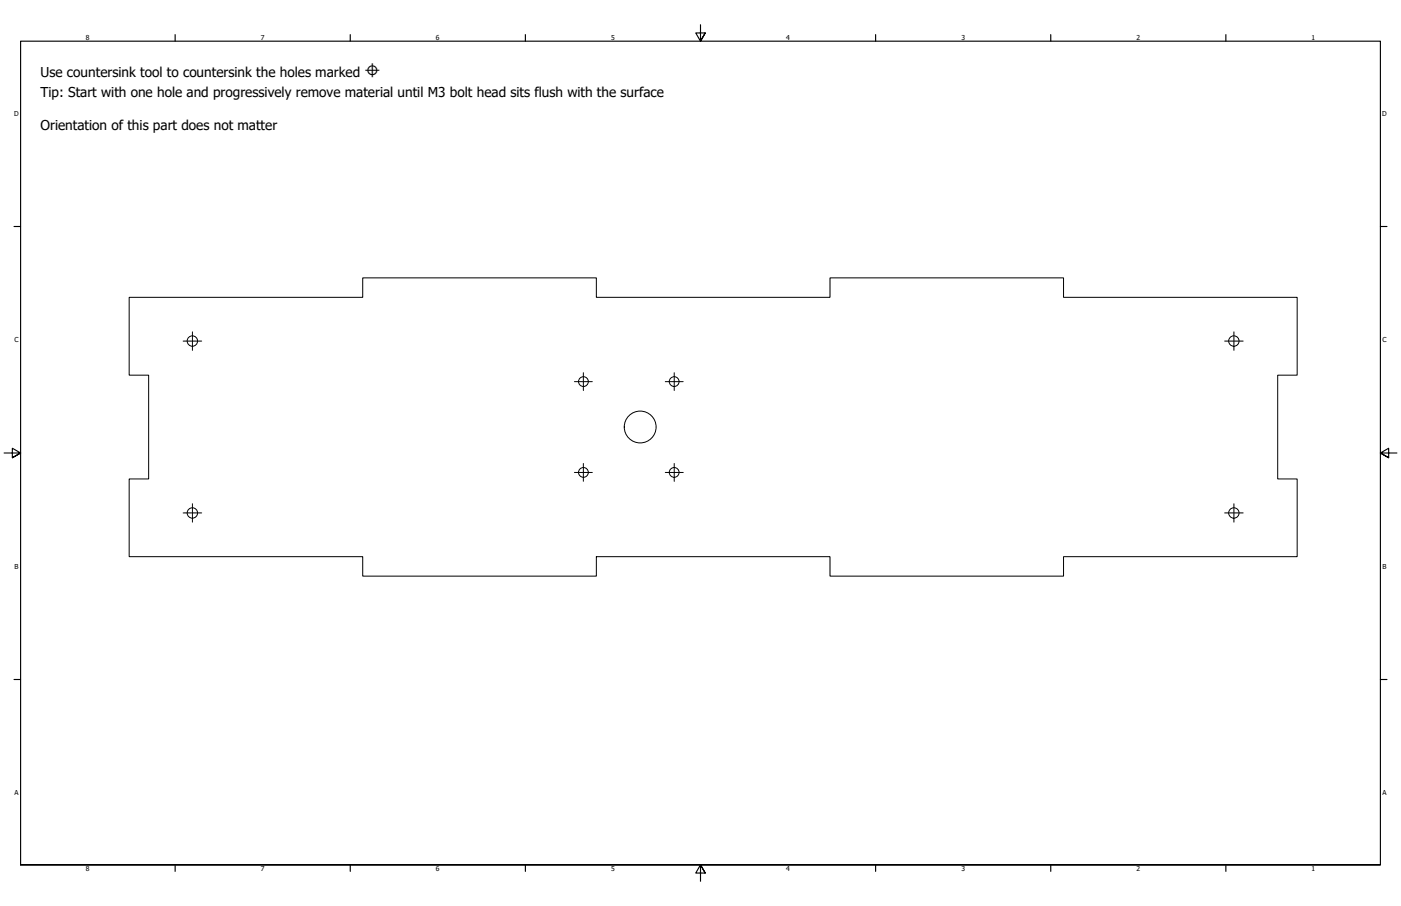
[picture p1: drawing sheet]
<svg xmlns="http://www.w3.org/2000/svg" width="864mm" height="559mm" viewBox="0 0 864 559" stroke-linecap="round" stroke-linejoin="round" font-family="sans-serif">
<!-- layer: Visible (ANSI) -->
<g fill="none" stroke="#000" stroke-width=".62">
<path d="M80 183h144v-12h144v12h144v-12h144v12h144v48h-12v64h12v48h-144v12h-144v-12h-144v12h-144v-12h-144v-48h12v-64h-12z"/>
<circle cx="119" cy="210" r="3"/>
<circle cx="761" cy="210" r="3"/>
<circle cx="360" cy="235" r="3"/>
<circle cx="416" cy="235" r="3"/>
<circle cx="395" cy="263" r="10"/>
<circle cx="360" cy="291" r="3"/>
<circle cx="416" cy="291" r="3"/>
<circle cx="119" cy="316" r="3"/>
<circle cx="761" cy="316" r="3"/>
</g>
<!-- layer: Border (ANSI) -->
<g fill="none" stroke="#000" stroke-width=".7">
<path d="M432 15v10l-3-5h6l-3 5 3-5M108 21v4M216 21v4M324 21v4M540 21v4M648 21v4M756 21v4M9 140h4M851 140h4M3 279h10l-5-3v6l5-3-5 3M861 279h-10l5-3v6l-5-3 5 3M9 419h4"/>
<path d="M851 419h4M13 533v-508h838v508h-838h838M108 533v4M216 533v4M324 533v4M435 538l-3-5 3 5h-6l3-5v11M540 533v4M648 533v4M756 533v4"/>
</g>
<!-- layer: Center Mark (ISO) -->
<g fill="none" stroke="#000" stroke-width=".62">
<path d="M113 210h11M119 205v11M755 210h11M761 205v11M354 235h11M360 230v11M410 235h11M416 230v11M354 291h11M360 286v11M410 291h11M416 286v11"/>
<path d="M113 316h11M119 311v11M755 316h11M761 311v11"/>
</g>
<g font-size="8.4">
<text x="25" y="47">Use countersink tool to countersink the holes marked ⌖</text>
<text x="25" y="60">Tip: Start with one hole and progressively remove material until M3 bolt head sits flush with the surface</text>
<text x="25" y="80">Orientation of this part does not matter</text>
</g>
<g font-size="4.2">
<text x="53" y="24">8</text>
<text x="161" y="24">7</text>
<text x="269" y="24">6</text>
<text x="377" y="24">5</text>
<text x="485" y="24">4</text>
<text x="593" y="24">3</text>
<text x="701" y="24">2</text>
<text x="808" y="24">1</text>
<text x="9" y="71">D</text>
<text x="852" y="71">D</text>
<text x="9" y="211">C</text>
<text x="852" y="211">C</text>
<text x="9" y="351">B</text>
<text x="852" y="351">B</text>
<text x="9" y="490">A</text>
<text x="852" y="490">A</text>
<text x="53" y="537">8</text>
<text x="161" y="537">7</text>
<text x="269" y="537">6</text>
<text x="377" y="537">5</text>
<text x="485" y="537">4</text>
<text x="593" y="537">3</text>
<text x="701" y="537">2</text>
<text x="808" y="537">1</text>
</g>
</svg>
